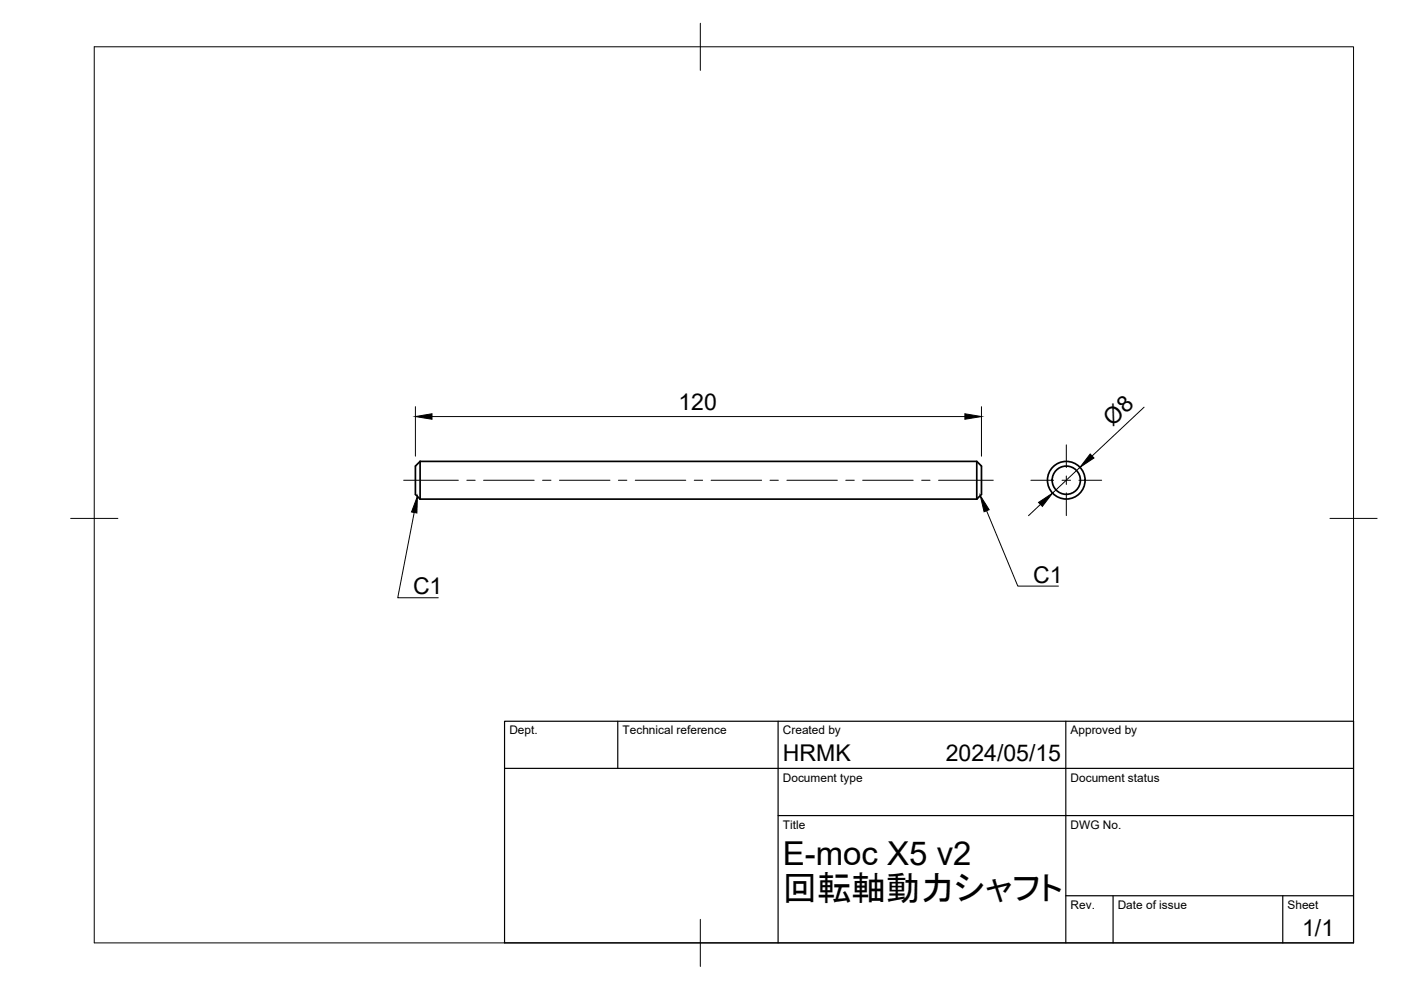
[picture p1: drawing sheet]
<svg xmlns="http://www.w3.org/2000/svg" width="297mm" height="210mm" viewBox="0 0 297 210" stroke-linecap="round" stroke-linejoin="round" font-family="sans-serif">
<!-- layer: Visible -->
<g fill="none" stroke="#000" stroke-width=".36">
<path d="M89.1 97.8h118l1 1v6l-1 1M89.1 97.8v8M89.1 97.8l-1 1v6l1 1M207.1 97.8v8M89.1 105.8h118"/>
<circle cx="226.1" cy="101.8" r="4"/>
<circle cx="226.1" cy="101.8" r="3"/>
</g>
<!-- layer: BORDER -->
<path d="M20 9.9h267v190h-267zM148.5 4.9v10M15 109.9h10M282 109.9h10M148.5 194.9v10" fill="none" stroke="#000" stroke-width=".21"/>
<!-- layer: TITLEBLOCK -->
<path d="M107 152.9h180v47h-180zM131 152.9v10M165 152.9v47M226 152.9v47M107 162.9h180M165 172.9h122M226 189.9h61M236 189.9v10M272 189.9v10" fill="none" stroke="#000" stroke-width=".25"/>
<!-- layer: FD_Dimensions -->
<path d="M88.1 86.2v10.5M91.6 88.3h113M208.1 86.2v10.5M229 99.1l-5.8 5.5M242.6 86.3l-11.1 10.4M220.6 106.9l-2.5 2.4" fill="none" stroke="#000" stroke-width=".21"/>
<path d="M88.1 88.3l3.5-.6v1.2zM204.6 87.7l3.5 .6-3.5 .6zM231.1 96.3l.8 .8-2.9 2zM220.2 106.5l3-1.9-2.2 2.8z" fill="#000" stroke="#000" stroke-width=".21"/>
<!-- layer: Smart Centers -->
<g fill="none" stroke="#000" stroke-width=".21">
<path d="M226.1 94.3v4.8M85.6 101.8h11.6M99 101.8h1.8M102.5 101.8h10.8M115 101.8h1.8M118.6 101.8h10.7M131.1 101.8h1.8M134.7 101.8h10.7M147.2 101.8h1.8M150.8 101.8h10.7M163.3 101.8h1.7M166.8 101.8h10.7"/>
<path d="M179.3 101.8h1.8M182.9 101.8h10.7M195.4 101.8h1.8M199 101.8h11.6M218.6 101.8h4.8M225.2 101.8h1.8M226.1 100.9v1.8M226.1 104.5v4.8M228.7 101.8h4.9"/>
</g>
<!-- layer: Leaders -->
<path d="M88.5 105.2l-.1 3.6-1.2-.2zM207.8 105.1l1.9 3-1.1 .4z" fill="#000" stroke="#000" stroke-width=".21"/>
<path d="M87.8 108.7l-3.5 18h8.6M209.2 108.3l6.6 16h8.6" fill="none" stroke="#000" stroke-width=".21"/>
<text font-size="7.3" x="166" y="190.9">回転軸動力シャフト</text>
<text font-size="7" x="166" y="183.4">E-moc X5 v2</text>
<g font-size="4.9">
<text x="143.8" y="86.9">120</text>
<text x="235.9" y="90.5" transform="rotate(-43 235.9 90.5)">Ø8</text>
<text x="219.1" y="123.5">C1</text>
<text x="87.6" y="126">C1</text>
<text x="166" y="161.4">HRMK</text>
<text x="200.5" y="161.4">2024/05/15</text>
<text x="276.1" y="198.6">1/1</text>
</g>
<g font-size="2.5">
<text x="108" y="155.7">Dept.</text>
<text x="132" y="155.7">Technical reference</text>
<text x="166" y="155.7">Created by</text>
<text x="227" y="155.7">Approved by</text>
<text x="166" y="165.7">Document type</text>
<text x="227" y="165.7">Document status</text>
<text x="166" y="175.7">Title</text>
<text x="227" y="175.7">DWG No.</text>
<text x="227" y="192.7">Rev.</text>
<text x="237" y="192.7">Date of issue</text>
<text x="273" y="192.7">Sheet</text>
</g>
</svg>
